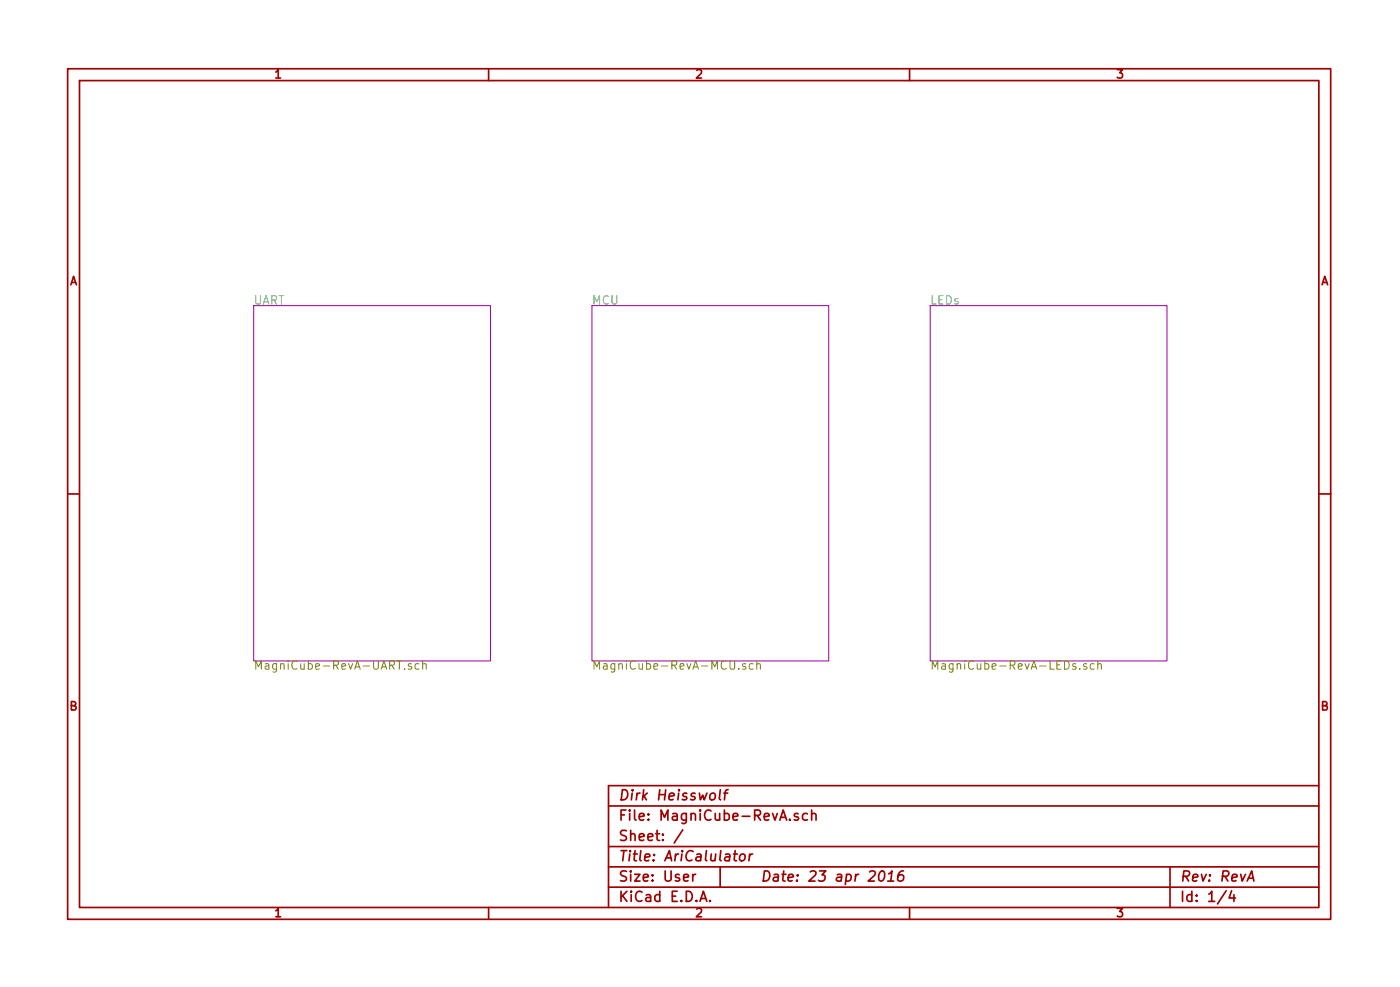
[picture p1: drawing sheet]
<svg xmlns="http://www.w3.org/2000/svg" width="210mm" height="148mm" viewBox="0 0 210 148" stroke-linecap="round" stroke-linejoin="round" font-family="sans-serif">
<g fill="none" stroke="#a00000" stroke-width=".25">
<path d="M10.2 10.3h189.6v127.7h-189.6zM11.9 12.1h186.2v124.1h-186.2zM73.4 10.3v1.8M136.6 10.3v1.8M10.2 74.2h1.7M198.1 74.2h1.7M106.7 119.2a.39 .39 0 0 1 .4-.2 .39 .39 0 0 1 .3 .4v.4l-.3 .3a.39 .39 0 0 1-.5-.3zM108.2 118.6l-.2 1.3 .2 .2M108.7 119.1h.6M109.3 118.6h-.3l-.1 .2-.1 1.3M198.1 117.9h-106.7v18.3M73.4 136.2v1.8"/>
<path d="M91.4 121h106.7M91.4 127.1h106.7M91.4 133.2h106.7M91.4 130.1h106.7M102.5 124.6l-1.3 2M104 131.3v1M104.5 131.3h-.3l-.2 .3M105.1 135.3l.5-1.5 .5 1.5M105.3 134.9h.7M106.6 135.2h.1l-.1 .1v-.1v.1M108.2 130.1v3.1M110.2 128.2h.5"/>
<path d="M110.4 127.7l-.1 1.3v.1l.3 .1M111.3 128.3a.38 .38 0 0 1 .6 .2v.4l-.4 .3a.39 .39 0 0 1-.5-.3l.1-.4zM112.6 128.2l-.1 1M113 128.2l-.3 .1-.2 .2M119.9 122.2l-.4-.1-.2 .2 .1 .2 .5 .2v.1v.2l-.2 .1-.4-.1M121.3 122.2a.48 .48 0 0 0-.7 .1l-.1 .5a.48 .48 0 0 0 .8 .2M121.9 122.3a.38 .38 0 0 1 .7 0v.8M121.9 121.6v1.5M132.2 130.9a.35 .35 0 0 1 .4-.2 .35 .35 0 0 1 .2 .3 .87 .87 0 0 1-.5 1.3l-.2-.1a1.14 1.14 0 0 1 .1-1.3zM133.3 132.3h.9M133.5 131.2l.5-.5-.2 1.6M135.7 130.7a.72 .72 0 0 0-.8 .7l-.1 .7a.52 .52 0 0 0 .9-.1v-.5a.49 .49 0 0 0-.9 .1"/>
<path d="M136.6 136.2v1.8M175.7 130.1v6.1M184.1 133.7l-1.2 2M185 133.7l-.4 1.1h.9M185.3 134.3v1M187.3 132.3l.7-1.6 .3 1.6M187.5 131.8h.7"/>
</g>
<path d="M38.1 45.9h35.6v53.3h-35.6zM88.9 45.9h35.6v53.3h-35.6zM139.7 45.9h35.6v53.3h-35.6z" fill="none" stroke="#a000a0" stroke-width=".15"/>
<path d="M61.8 99.7a.31 .31 0 0 0-.5 .1l.1 .2 .4 .1v.1l-.1 .3-.4-.1M62.9 99.7l-.3-.1-.3 .3 .1 .5h.5M63.5 99.8v-.1a.31 .31 0 0 1 .5 .1v.7M63.5 99.2v1.3M112 99.7a.31 .31 0 0 0-.5 .1l.1 .2 .4 .1v.1l-.1 .3-.4-.1M113.1 99.7l-.3-.1-.3 .3 .1 .5h.5M113.7 99.8v-.1a.31 .31 0 0 1 .5 .1v.7M113.7 99.2v1.3M163.2 99.7a.31 .31 0 0 0-.5 .1l.1 .2 .4 .1v.1l-.1 .3-.4-.1M164.3 99.7l-.3-.1-.3 .3 .1 .5h.5M164.9 99.8v-.1a.31 .31 0 0 1 .5 .1v.7M164.9 99.2v1.3" fill="none" stroke="#808000" stroke-width=".15"/>
<g font-size="2.1" fill="#a00000">
<text x="92.9" y="123.3">File: MagniCube-RevA.sch</text>
<text x="92.9" y="120.2">Dirk Heisswolf</text>
<text x="92.9" y="129.4">Title: AriCalulator</text>
<text x="92.9" y="126.3">Sheet: /</text>
<text x="92.9" y="135.5">KiCad E.D.A.</text>
<text x="92.9" y="132.4">Size: User</text>
<text x="114.2" y="132.4">Date: 23 apr 2016</text>
<text x="177.2" y="132.4">Rev: RevA</text>
<text x="177.2" y="135.5">Id: 1/4</text>
</g>
<g font-size="1.8" fill="#a00000">
<text x="41.3" y="11.8">1</text>
<text x="104.5" y="11.8">2</text>
<text x="167.7" y="11.8">3</text>
<text x="10.4" y="42.9">A</text>
<text x="198.3" y="42.9">A</text>
<text x="10.4" y="106.7">B</text>
<text x="198.3" y="106.7">B</text>
<text x="41.3" y="137.8">1</text>
<text x="104.5" y="137.8">2</text>
<text x="167.7" y="137.8">3</text>
</g>
<g font-size="1.8" fill="#00a0a0">
<text x="38.1" y="45.8">UART</text>
<text x="88.9" y="45.8">MCU</text>
<text x="139.7" y="45.8">LEDs</text>
</g>
<g font-size="1.8" fill="#808000">
<text x="38.1" y="100.6">MagniCube-RevA-UART.sch</text>
<text x="88.9" y="100.6">MagniCube-RevA-MCU.sch</text>
<text x="139.7" y="100.6">MagniCube-RevA-LEDs.sch</text>
</g>
</svg>
